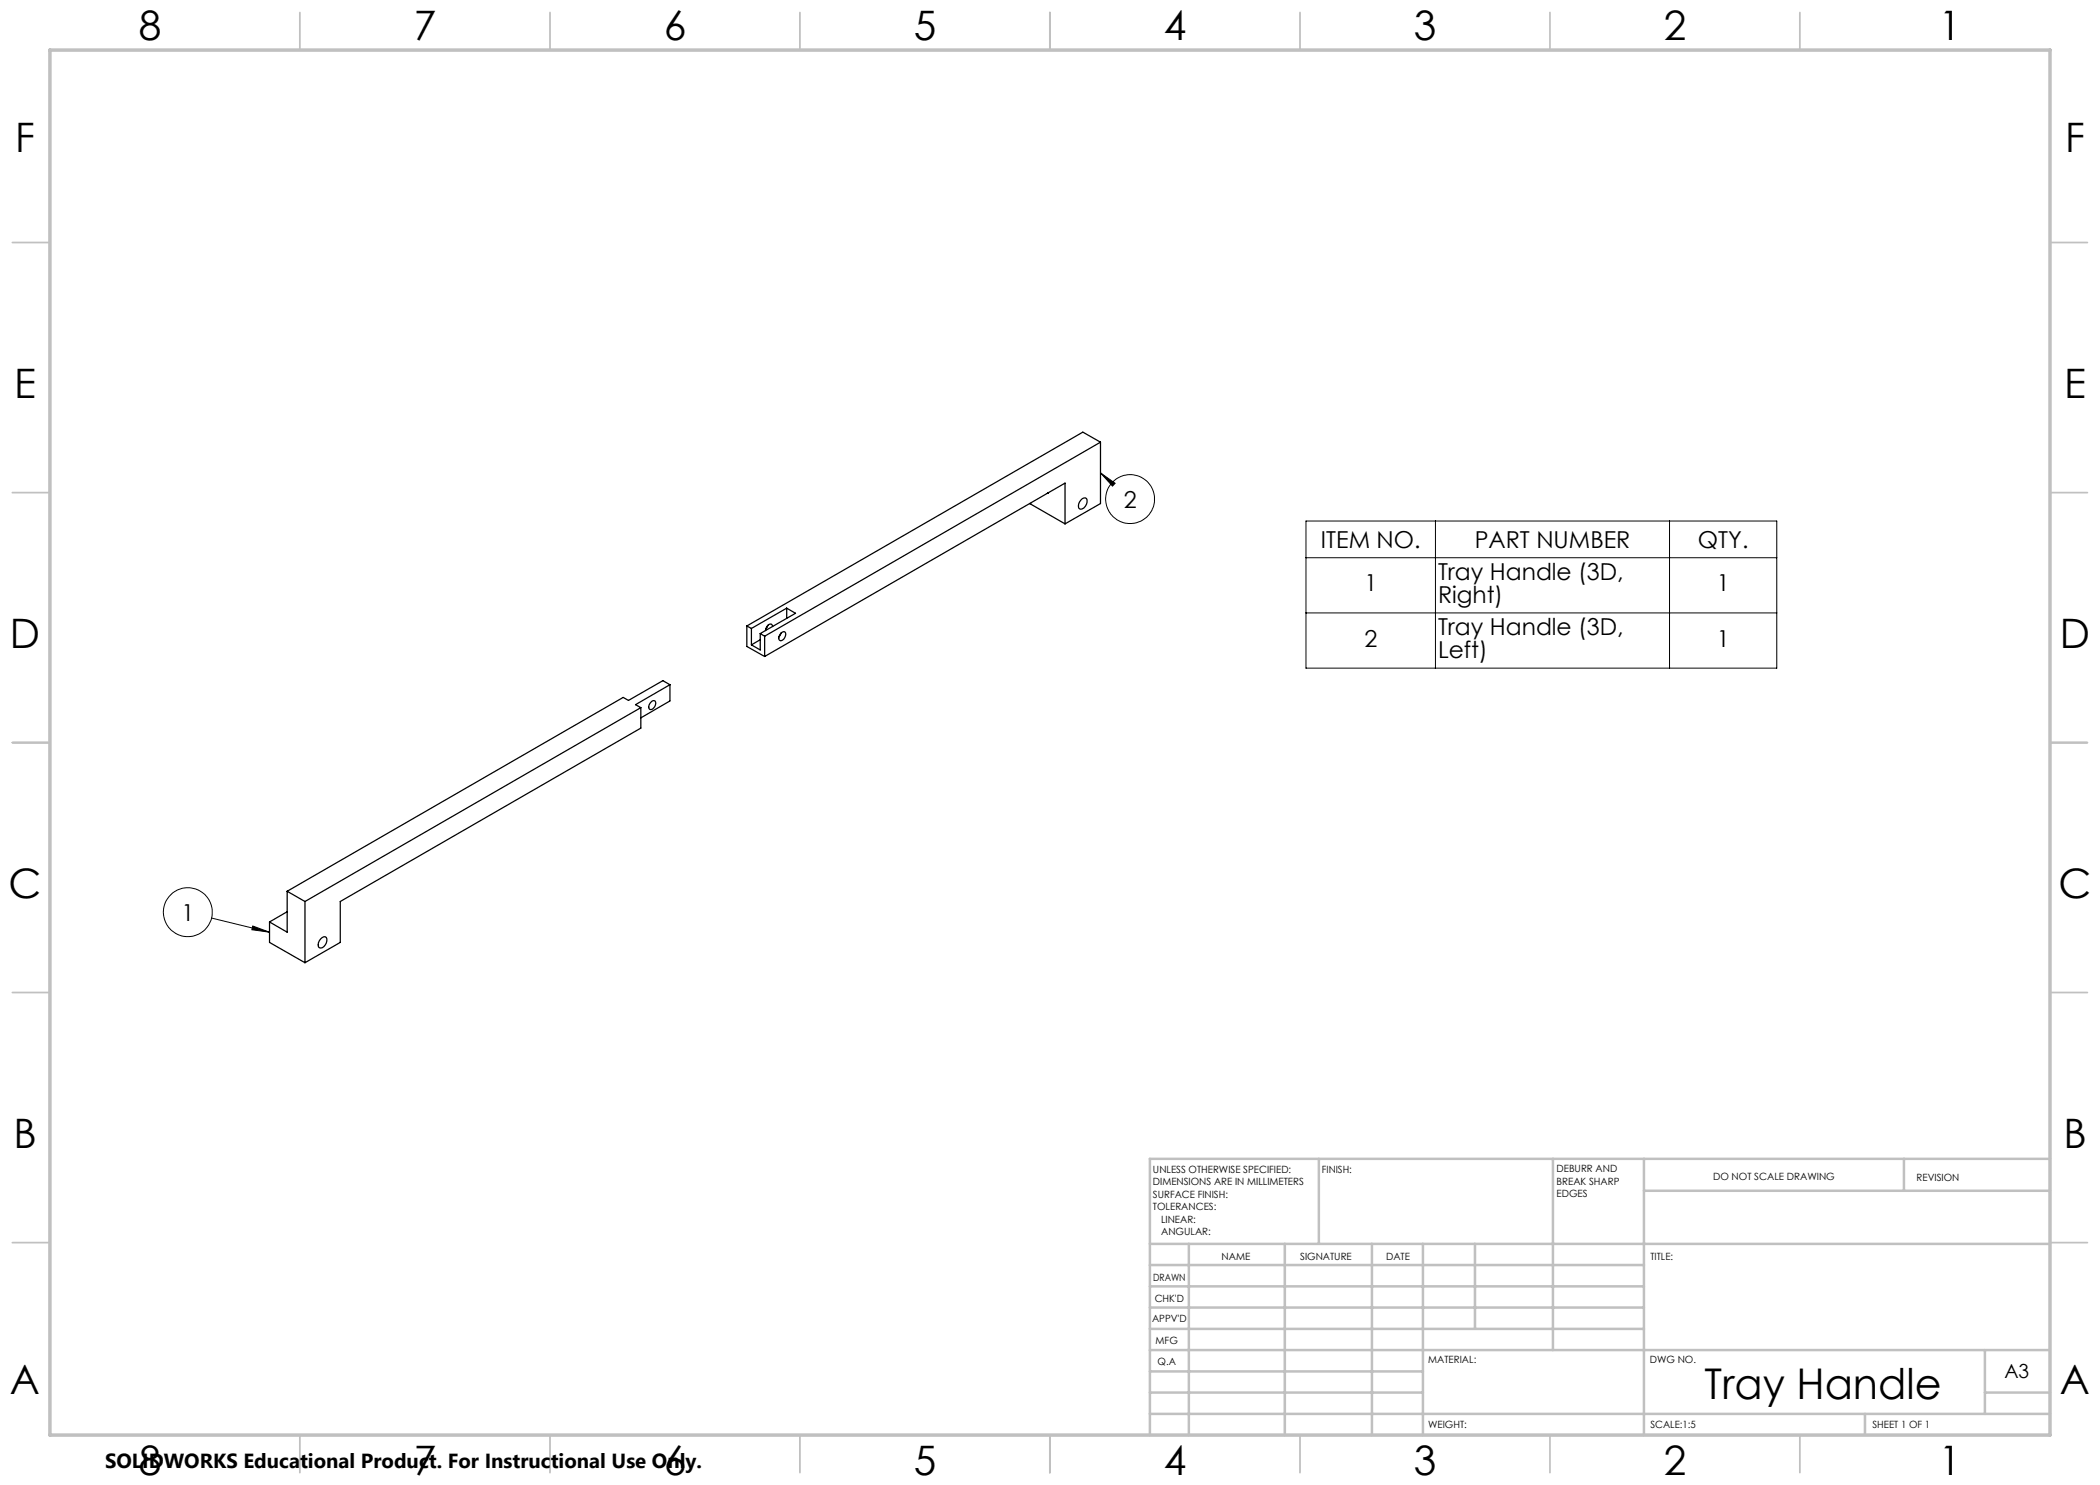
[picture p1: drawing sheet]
<svg xmlns="http://www.w3.org/2000/svg" width="420mm" height="297mm" viewBox="0 0 420 297" stroke-linecap="round" stroke-linejoin="round" font-family="sans-serif">
<g fill="none" stroke="#000" stroke-width=".25">
<path d="M209.5 98.7h.1M220.1 88.4l-3.5-2-67.2 38.8M220.1 88.4l-67.2 38.8M220.1 88.4v12.3l-7.1 4.1M206 100.7h.1M206 100.7l7 4.1M213 104.8v-8.2l-60.1 34.7M216.2 100a.76 .76 0 0 1 1.1-.3 1.49 1.49 0 0 1-1.4 2.1 1.31 1.31 0 0 1 .3-1.8zM134 136.9l-1.4-.8-6.9 4-1.1-.6-67.2 38.8M134 136.9l-6.9 4 1.1 .6M134 136.9v3.3l-5.8 3.4M149.4 125.2v4.1l3.5 2"/>
<path d="M149.4 125.2l.9 .5M150.3 125.7v3.3M152 126.7v3.3l-1.7-1M152 126.7l.9 .5M152 127.9l-1.7 1.1M152.9 127.2v4.1M153.6 125.1l-.5 .8M154.5 125.3l-.2-.5a1.14 1.14 0 0 0-1.2 1.3M156.2 126.6l.5-.3 .3 .1a1.15 1.15 0 0 1-1 1.7 .98 .98 0 0 1 .2-1.5zM156.2 126.6l-.4 .8M157.3 121.6l1.8 1.1-7.1 4M157.3 121.6l-7 4.1"/>
<path d="M157.3 121.6v2M128.2 141.5l-67.2 38.8M128.2 141.5v4.1l-60.1 34.7v8.2l-7.1 4M130.2 140.4l.3-.2h.5a1.15 1.15 0 0 1-1 1.7 .98 .98 0 0 1 .2-1.5zM57.4 178.3v8.1l-3.5-2M57.4 178.3l3.6 2M53.9 184.4v4.1l7.1 4M57.4 182.3l-3.5 2.1M61 180.3v12.2M64.1 187.8a.76 .76 0 0 1 1.2-.3 1.62 1.62 0 0 1-1.2 2.1l-.2-.1a1.31 1.31 0 0 1 .2-1.7z"/>
</g>
<g fill="none" stroke="#000" stroke-width=".2">
<path d="M220.1 94.6l2.9 2.1-.5 .5zM220.1 94.6l2.3 2M261.2 104.2h94.2v29.4h-94.2zM261.2 111.5h94.2M287.1 104.2v29.4M333.9 104.2v29.4M261.2 122.6h94.2M42.3 183.6l11.6 2.8M50.6 185.2l3.3 1.2-3.5-.5z"/>
<circle cx="226" cy="99.8" r="4.9"/>
<circle cx="37.6" cy="182.4" r="4.9"/>
</g>
<g fill="none" stroke="#c0c0c0" stroke-width=".35">
<path d="M60 2.5v7.5M110 2.5v7.5M160 2.5v7.5M210 2.5v7.5M260 2.5v7.5M310 2.5v7.5M360 2.5v7.5M2.5 48.5h7.5M410 48.5h7.5M2.5 98.5h7.5M410 98.5h7.5M2.5 148.5h7.5"/>
<path d="M410 148.5h7.5M2.5 198.5h7.5M410 198.5h7.5M2.5 248.5h7.5M410 248.5h7.5M60 287v7.5M110 287v7.5M160 287v7.5M210 287v7.5M260 287v7.5M310 287v7.5M360 287v7.5"/>
</g>
<g fill="none" stroke="#c0c0c0" stroke-width=".5">
<path d="M263.8 231.8v17M310.6 231.8v38.2M328.8 231.8v55.2M328.8 238.2h81.2M380.8 231.8v6.4M410 231.8h-180v55.2M230 248.8h180M230 257.3h98.8M230 253h98.8M237.8 248.8v38.2M257 248.8v38.2M274.4 248.8v38.2"/>
<path d="M284.6 248.8v38.2M295 248.8v17M230 265.8h98.8M230 261.5h98.8M230 278.5h54.6M230 274.3h54.6M230 270h180M397 278.5h13M397 270v12.8M230 282.8h180M373 282.8v4.2"/>
</g>
<path d="M10 10h400v277h-400z" fill="none" stroke="#c0c0c0" stroke-width=".7"/>
<path d="M220.1 94.6l2.9 2.1-.5 .5zM50.6 185.2l3.3 1.2-3.5-.5z" fill="#000"/>
<text font-size="8.5" x="340.9" y="279.7">Tray Handle</text>
<g font-size="8.1">
<text x="27.7" y="8">8</text>
<text x="82.7" y="8">7</text>
<text x="132.7" y="8">6</text>
<text x="182.7" y="8">5</text>
<text x="232.7" y="8">4</text>
<text x="282.7" y="8">3</text>
<text x="332.7" y="8">2</text>
<text x="387.7" y="8">1</text>
<text x="3" y="30.4">F</text>
<text x="413" y="30.4">F</text>
<text x="2.8" y="79.6">E</text>
<text x="412.8" y="79.6">E</text>
<text x="2" y="129.6">D</text>
<text x="412" y="129.6">D</text>
<text x="1.7" y="179.6">C</text>
<text x="411.7" y="179.6">C</text>
<text x="2.7" y="229.6">B</text>
<text x="412.7" y="229.6">B</text>
<text x="2" y="278.9">A</text>
<text x="412" y="278.9">A</text>
<text x="27.7" y="295">8</text>
<text x="82.7" y="295">7</text>
<text x="132.7" y="295">6</text>
<text x="182.7" y="295">5</text>
<text x="232.7" y="295">4</text>
<text x="282.7" y="295">3</text>
<text x="332.7" y="295">2</text>
<text x="387.7" y="295">1</text>
</g>
<g font-size="4.7">
<text x="224.7" y="101.5">2</text>
<text x="264.2" y="109.5">ITEM NO.</text>
<text x="294.9" y="109.5">PART NUMBER</text>
<text x="339.6" y="109.5">QTY.</text>
<text x="272.9" y="118.3">1</text>
<text x="287.6" y="116">Tray Handle (3D,</text>
<text x="343.3" y="118.3">1</text>
<text x="287.6" y="120.6">Right)</text>
<text x="272.9" y="129.3">2</text>
<text x="287.6" y="127.1">Tray Handle (3D,</text>
<text x="287.6" y="131.6">Left)</text>
<text x="343.3" y="129.3">1</text>
<text x="36.3" y="184.1">1</text>
</g>
<text font-size="4.1" x="21" y="293.7">SOLIDWORKS Educational Product. For Instructional Use Only.</text>
<text font-size="3.9" x="400.9" y="275.5">A3</text>
<g font-size="2">
<text x="230.6" y="234.6">UNLESS OTHERWISE SPECIFIED:</text>
<text x="230.6" y="237.1">DIMENSIONS ARE IN MILLIMETERS</text>
<text x="230.6" y="239.6">SURFACE FINISH:</text>
<text x="264.4" y="234.6">FINISH:</text>
<text x="311.3" y="234.5">DEBURR AND</text>
<text x="311.3" y="237">BREAK SHARP</text>
<text x="311.3" y="239.5">EDGES</text>
<text x="342.6" y="236">DO NOT SCALE DRAWING</text>
<text x="383.3" y="236.2">REVISION</text>
<text x="230.6" y="242.1">TOLERANCES:</text>
<text x="232.2" y="244.6">LINEAR:</text>
<text x="232.2" y="247.1">ANGULAR:</text>
<text x="244.3" y="252">NAME</text>
<text x="260" y="251.9">SIGNATURE</text>
<text x="277.2" y="251.9">DATE</text>
<text x="330.1" y="251.9">TITLE:</text>
<text x="230.6" y="256.1">DRAWN</text>
<text x="230.9" y="260.3">CHK'D</text>
<text x="230.4" y="264.4">APPV'D</text>
<text x="231.1" y="268.8">MFG</text>
<text x="231.5" y="273">Q.A</text>
<text x="285.6" y="272.5">MATERIAL:</text>
<text x="330" y="272.5">DWG NO.</text>
<text x="285.6" y="285.5">WEIGHT:</text>
<text x="330.1" y="285.6">SCALE:1:5</text>
<text x="374.5" y="285.6">SHEET 1 OF 1</text>
</g>
</svg>
